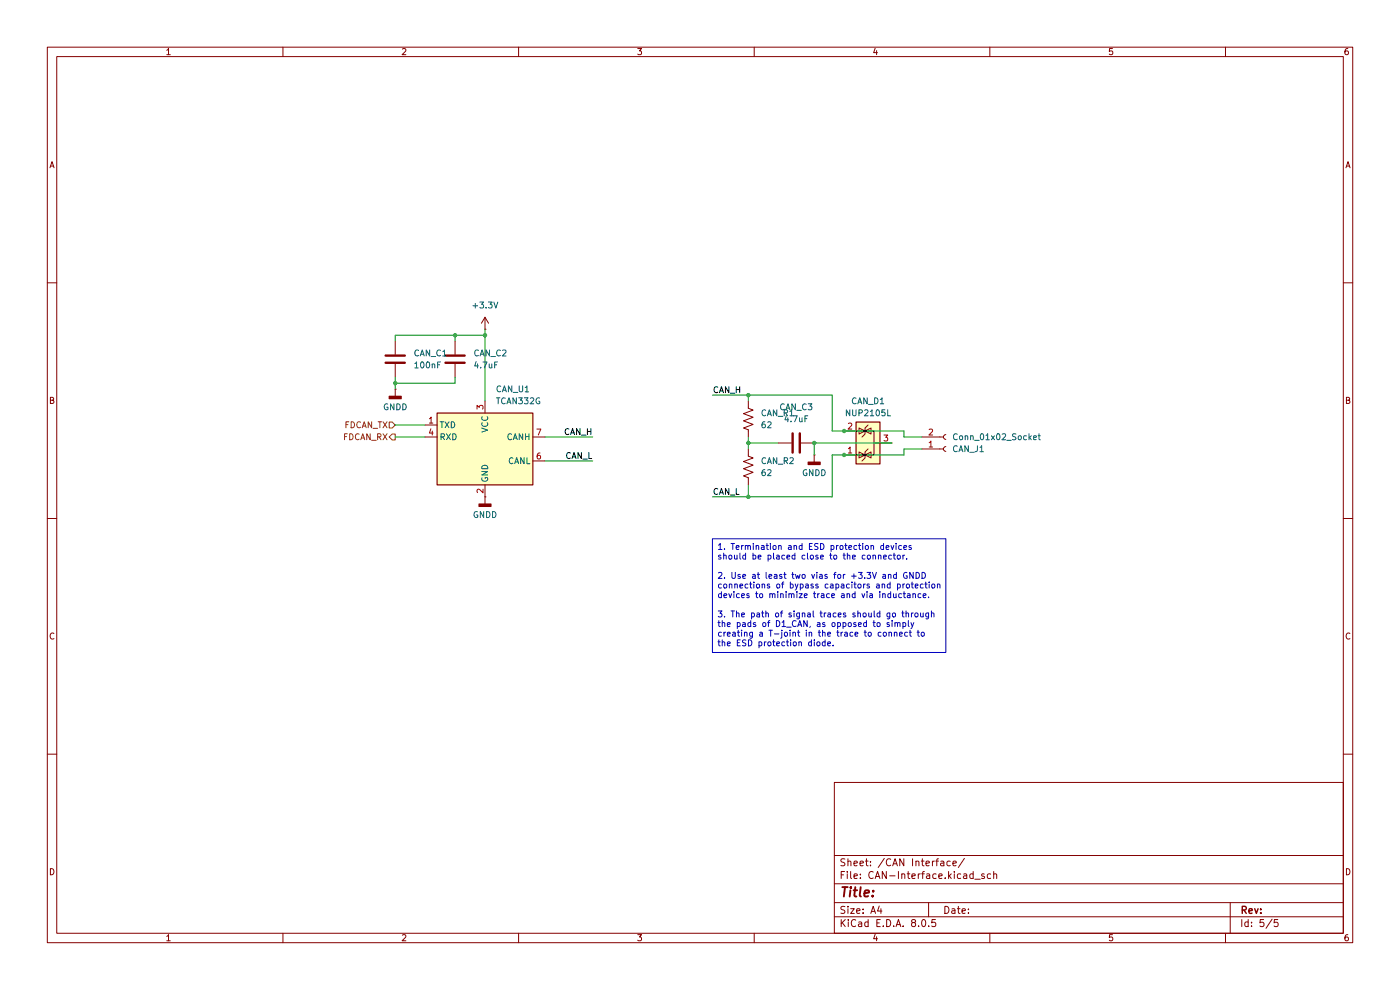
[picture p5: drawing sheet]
(kicad_sch
 (version 20231120)
 (generator "eeschema")
 (generator_version "8.0")
 (paper "A4")
 (lib_symbols
  (symbol "Connector:Conn_01x02_Socket"
   (pin_names
    (offset 1.016) hide) (exclude_from_sim no) (in_bom yes) (on_board yes)
   (property "Reference" "J" (at 0 2.54 0) (effects (font (size 1.27 1.27))))
   (property "Value" "Conn_01x02_Socket" (at 0 -5.08 0) (effects (font (size 1.27 1.27))))
   (property "Footprint" "" (at 0 0 0) (effects (font (size 1.27 1.27)) (hide yes)))
   (property "Datasheet" "~" (at 0 0 0) (effects (font (size 1.27 1.27)) (hide yes)))
   (property "Description" "Generic connector, single row, 01x02, script generated" (at 0 0 0) (effects (font (size 1.27 1.27)) (hide yes)))
   (property "ki_locked" "" (at 0 0 0) (effects (font (size 1.27 1.27))))
   (symbol "Conn_01x02_Socket_1_1"
    (arc (start 0 -2.032) (mid -0.5058 -2.54) (end 0 -3.048) (stroke (width 0.1524) (type default)) (fill (type none)))
    (polyline (pts (xy -1.27 -2.54) (xy -0.508 -2.54)) (stroke (width 0.1524) (type default)) (fill (type none)))
    (polyline (pts (xy -1.27 0) (xy -0.508 0)) (stroke (width 0.1524) (type default)) (fill (type none)))
    (arc (start 0 0.508) (mid -0.5058 0) (end 0 -0.508) (stroke (width 0.1524) (type default)) (fill (type none)))
    (pin passive line (at -5.08 0 0) (length 3.81) (name "Pin_1" (effects (font (size 1.27 1.27)))) (number "1" (effects (font (size 1.27 1.27)))))
    (pin passive line (at -5.08 -2.54 0) (length 3.81) (name "Pin_2" (effects (font (size 1.27 1.27)))) (number "2" (effects (font (size 1.27 1.27)))))))
  (symbol "Device:C"
   (pin_numbers hide)
   (pin_names
    (offset 0.254)) (exclude_from_sim no) (in_bom yes) (on_board yes)
   (property "Reference" "C" (at 0.635 2.54 0) (effects (font (size 1.27 1.27)) (justify left)))
   (property "Value" "C" (at 0.635 -2.54 0) (effects (font (size 1.27 1.27)) (justify left)))
   (property "Footprint" "" (at 0.9652 -3.81 0) (effects (font (size 1.27 1.27)) (hide yes)))
   (property "Datasheet" "~" (at 0 0 0) (effects (font (size 1.27 1.27)) (hide yes)))
   (property "Description" "Unpolarized capacitor" (at 0 0 0) (effects (font (size 1.27 1.27)) (hide yes)))
   (symbol "C_0_1"
    (polyline (pts (xy -2.032 -0.762) (xy 2.032 -0.762)) (stroke (width 0.508) (type default)) (fill (type none)))
    (polyline (pts (xy -2.032 0.762) (xy 2.032 0.762)) (stroke (width 0.508) (type default)) (fill (type none))))
   (symbol "C_1_1"
    (pin passive line (at 0 3.81 270) (length 2.794) (name "~" (effects (font (size 1.27 1.27)))) (number "1" (effects (font (size 1.27 1.27)))))
    (pin passive line (at 0 -3.81 90) (length 2.794) (name "~" (effects (font (size 1.27 1.27)))) (number "2" (effects (font (size 1.27 1.27)))))))
  (symbol "Device:R_US"
   (pin_numbers hide)
   (pin_names
    (offset 0)) (exclude_from_sim no) (in_bom yes) (on_board yes)
   (property "Reference" "R" (at 2.54 0 90) (effects (font (size 1.27 1.27))))
   (property "Value" "R_US" (at -2.54 0 90) (effects (font (size 1.27 1.27))))
   (property "Footprint" "" (at 1.016 -0.254 90) (effects (font (size 1.27 1.27)) (hide yes)))
   (property "Datasheet" "~" (at 0 0 0) (effects (font (size 1.27 1.27)) (hide yes)))
   (property "Description" "Resistor, US symbol" (at 0 0 0) (effects (font (size 1.27 1.27)) (hide yes)))
   (symbol "R_US_0_1"
    (polyline (pts (xy 0 -2.286) (xy 0 -2.54)) (stroke (width 0) (type default)) (fill (type none)))
    (polyline (pts (xy 0 2.286) (xy 0 2.54)) (stroke (width 0) (type default)) (fill (type none)))
    (polyline (pts (xy 0 -0.762) (xy 1.016 -1.143) (xy 0 -1.524) (xy -1.016 -1.905) (xy 0 -2.286)) (stroke (width 0) (type default)) (fill (type none)))
    (polyline (pts (xy 0 0.762) (xy 1.016 0.381) (xy 0 0) (xy -1.016 -0.381) (xy 0 -0.762)) (stroke (width 0) (type default)) (fill (type none)))
    (polyline (pts (xy 0 2.286) (xy 1.016 1.905) (xy 0 1.524) (xy -1.016 1.143) (xy 0 0.762)) (stroke (width 0) (type default)) (fill (type none))))
   (symbol "R_US_1_1"
    (pin passive line (at 0 3.81 270) (length 1.27) (name "~" (effects (font (size 1.27 1.27)))) (number "1" (effects (font (size 1.27 1.27)))))
    (pin passive line (at 0 -3.81 90) (length 1.27) (name "~" (effects (font (size 1.27 1.27)))) (number "2" (effects (font (size 1.27 1.27)))))))
  (symbol "Interface_CAN_LIN:TCAN332G" (exclude_from_sim no) (in_bom yes) (on_board yes)
   (property "Reference" "U" (at -10.16 8.89 0) (effects (font (size 1.27 1.27)) (justify left)))
   (property "Value" "TCAN332G" (at 2.54 8.89 0) (effects (font (size 1.27 1.27)) (justify left)))
   (property "Footprint" "" (at 0 -12.7 0) (effects (font (size 1.27 1.27)
    (italic yes)) (hide yes)))
   (property "Datasheet" "http://www.ti.com/lit/ds/symlink/tcan337.pdf" (at 0 0 0) (effects (font (size 1.27 1.27)) (hide yes)))
   (property "Description" "High-Speed CAN Transceiver with CAN FD, 5Mbps, 3.3V supply, SOT-23-8/SOIC-8" (at 0 0 0) (effects (font (size 1.27 1.27)) (hide yes)))
   (symbol "TCAN332G_0_1"
    (rectangle (start -10.16 7.62) (end 10.16 -7.62) (stroke (width 0.254) (type default)) (fill (type background))))
   (symbol "TCAN332G_1_1"
    (pin input line (at -12.7 5.08 0) (length 2.54) (name "TXD" (effects (font (size 1.27 1.27)))) (number "1" (effects (font (size 1.27 1.27)))))
    (pin power_in line (at 0 -10.16 90) (length 2.54) (name "GND" (effects (font (size 1.27 1.27)))) (number "2" (effects (font (size 1.27 1.27)))))
    (pin power_in line (at 0 10.16 270) (length 2.54) (name "VCC" (effects (font (size 1.27 1.27)))) (number "3" (effects (font (size 1.27 1.27)))))
    (pin tri_state line (at -12.7 2.54 0) (length 2.54) (name "RXD" (effects (font (size 1.27 1.27)))) (number "4" (effects (font (size 1.27 1.27)))))
    (pin no_connect line (at -10.16 -2.54 0) (length 2.54) hide (name "NC" (effects (font (size 1.27 1.27)))) (number "5" (effects (font (size 1.27 1.27)))))
    (pin bidirectional line (at 12.7 -2.54 180) (length 2.54) (name "CANL" (effects (font (size 1.27 1.27)))) (number "6" (effects (font (size 1.27 1.27)))))
    (pin bidirectional line (at 12.7 2.54 180) (length 2.54) (name "CANH" (effects (font (size 1.27 1.27)))) (number "7" (effects (font (size 1.27 1.27)))))
    (pin no_connect line (at -10.16 -5.08 0) (length 2.54) hide (name "NC" (effects (font (size 1.27 1.27)))) (number "8" (effects (font (size 1.27 1.27)))))))
  (symbol "Power_Protection:NUP2105L"
   (pin_names hide) (exclude_from_sim no) (in_bom yes) (on_board yes)
   (property "Reference" "D" (at 5.715 2.54 0) (effects (font (size 1.27 1.27)) (justify left)))
   (property "Value" "NUP2105L" (at 5.715 0.635 0) (effects (font (size 1.27 1.27)) (justify left)))
   (property "Footprint" "Package_TO_SOT_SMD:SOT-23" (at 5.715 -1.27 0) (effects (font (size 1.27 1.27)) (justify left) (hide yes)))
   (property "Datasheet" "https://www.onsemi.com/pub_link/Collateral/NUP2105L-D.PDF" (at 3.175 3.175 0) (effects (font (size 1.27 1.27)) (hide yes)))
   (property "Description" "Dual Line CAN Bus Protector, 24Vrwm" (at 0 0 0) (effects (font (size 1.27 1.27)) (hide yes)))
   (symbol "NUP2105L_0_0"
    (pin passive line (at 0 -5.08 90) (length 2.54) (name "A" (effects (font (size 1.27 1.27)))) (number "3" (effects (font (size 1.27 1.27))))))
   (symbol "NUP2105L_0_1"
    (rectangle (start -4.445 2.54) (end 4.445 -2.54) (stroke (width 0.254) (type default)) (fill (type background)))
    (polyline (pts (xy -2.54 2.54) (xy -2.54 0.635)) (stroke (width 0) (type default)) (fill (type none)))
    (polyline (pts (xy 0 -1.27) (xy 0 -2.54)) (stroke (width 0) (type default)) (fill (type none)))
    (polyline (pts (xy 2.54 2.54) (xy 2.54 0.635)) (stroke (width 0) (type default)) (fill (type none)))
    (polyline (pts (xy -3.81 1.27) (xy -3.175 0.635) (xy -1.905 0.635) (xy -1.27 0)) (stroke (width 0) (type default)) (fill (type none)))
    (polyline (pts (xy -2.54 0.635) (xy -2.54 -1.27) (xy 2.54 -1.27) (xy 2.54 0.635)) (stroke (width 0) (type default)) (fill (type none)))
    (polyline (pts (xy -2.54 0.635) (xy -1.905 -0.635) (xy -3.175 -0.635) (xy -2.54 0.635)) (stroke (width 0) (type default)) (fill (type none)))
    (polyline (pts (xy 2.54 0.635) (xy 1.905 -0.635) (xy 3.175 -0.635) (xy 2.54 0.635)) (stroke (width 0) (type default)) (fill (type none)))
    (polyline (pts (xy 2.54 0.635) (xy 3.175 1.905) (xy 1.905 1.905) (xy 2.54 0.635)) (stroke (width 0) (type default)) (fill (type none)))
    (polyline (pts (xy -2.54 0.635) (xy -3.175 1.905) (xy -1.905 1.905) (xy -2.54 0.635) (xy -2.54 1.27)) (stroke (width 0) (type default)) (fill (type none)))
    (polyline (pts (xy 1.27 1.27) (xy 1.905 0.635) (xy 2.54 0.635) (xy 3.175 0.635) (xy 3.81 0)) (stroke (width 0) (type default)) (fill (type none))))
   (symbol "NUP2105L_1_1"
    (pin passive line (at -2.54 5.08 270) (length 2.54) (name "K" (effects (font (size 1.27 1.27)))) (number "1" (effects (font (size 1.27 1.27)))))
    (pin passive line (at 2.54 5.08 270) (length 2.54) (name "K" (effects (font (size 1.27 1.27)))) (number "2" (effects (font (size 1.27 1.27)))))))
  (symbol "power:+3.3V"
   (power)
   (pin_numbers hide)
   (pin_names
    (offset 0) hide) (exclude_from_sim no) (in_bom yes) (on_board yes)
   (property "Reference" "#PWR" (at 0 -3.81 0) (effects (font (size 1.27 1.27)) (hide yes)))
   (property "Value" "+3.3V" (at 0 3.556 0) (effects (font (size 1.27 1.27))))
   (property "Footprint" "" (at 0 0 0) (effects (font (size 1.27 1.27)) (hide yes)))
   (property "Datasheet" "" (at 0 0 0) (effects (font (size 1.27 1.27)) (hide yes)))
   (property "Description" "Power symbol creates a global label with name \"+3.3V\"" (at 0 0 0) (effects (font (size 1.27 1.27)) (hide yes)))
   (symbol "+3.3V_0_1"
    (polyline (pts (xy -0.762 1.27) (xy 0 2.54)) (stroke (width 0) (type default)) (fill (type none)))
    (polyline (pts (xy 0 0) (xy 0 2.54)) (stroke (width 0) (type default)) (fill (type none)))
    (polyline (pts (xy 0 2.54) (xy 0.762 1.27)) (stroke (width 0) (type default)) (fill (type none))))
   (symbol "+3.3V_1_1"
    (pin power_in line (at 0 0 90) (length 0) (name "~" (effects (font (size 1.27 1.27)))) (number "1" (effects (font (size 1.27 1.27)))))))
  (symbol "power:GNDD"
   (power)
   (pin_numbers hide)
   (pin_names
    (offset 0) hide) (exclude_from_sim no) (in_bom yes) (on_board yes)
   (property "Reference" "#PWR" (at 0 -6.35 0) (effects (font (size 1.27 1.27)) (hide yes)))
   (property "Value" "GNDD" (at 0 -3.175 0) (effects (font (size 1.27 1.27))))
   (property "Footprint" "" (at 0 0 0) (effects (font (size 1.27 1.27)) (hide yes)))
   (property "Datasheet" "" (at 0 0 0) (effects (font (size 1.27 1.27)) (hide yes)))
   (property "Description" "Power symbol creates a global label with name \"GNDD\" , digital ground" (at 0 0 0) (effects (font (size 1.27 1.27)) (hide yes)))
   (symbol "GNDD_0_1"
    (rectangle (start -1.27 -1.524) (end 1.27 -2.032) (stroke (width 0.254) (type default)) (fill (type outline)))
    (polyline (pts (xy 0 0) (xy 0 -1.524)) (stroke (width 0) (type default)) (fill (type none))))
   (symbol "GNDD_1_1"
    (pin power_in line (at 0 0 270) (length 0) (name "~" (effects (font (size 1.27 1.27)))) (number "1" (effects (font (size 1.27 1.27))))))))
 (junction
  (at 179.07 91.44)
  (diameter 0)
  (color 0 0 0 0))
 (junction
  (at 158.75 105.41)
  (diameter 0)
  (color 0 0 0 0))
 (junction
  (at 179.07 96.52)
  (diameter 0)
  (color 0 0 0 0))
 (junction
  (at 83.82 81.28)
  (diameter 0)
  (color 0 0 0 0))
 (junction
  (at 158.75 83.82)
  (diameter 0)
  (color 0 0 0 0))
 (junction
  (at 158.75 93.98)
  (diameter 0)
  (color 0 0 0 0))
 (junction
  (at 96.52 71.12)
  (diameter 0)
  (color 0 0 0 0))
 (junction
  (at 102.87 71.12)
  (diameter 0)
  (color 0 0 0 0))
 (junction
  (at 172.72 93.98)
  (diameter 0)
  (color 0 0 0 0))
 (wire
  (pts (xy 176.53 96.52) (xy 176.53 105.41))
  (stroke (width 0) (type default)))
 (wire
  (pts (xy 158.75 83.82) (xy 176.53 83.82))
  (stroke (width 0) (type default)))
 (wire
  (pts (xy 125.73 97.79) (xy 115.57 97.79))
  (stroke (width 0) (type default)))
 (wire
  (pts (xy 96.52 71.12) (xy 102.87 71.12))
  (stroke (width 0) (type default)))
 (wire
  (pts (xy 158.75 83.82) (xy 158.75 85.09))
  (stroke (width 0) (type default)))
 (wire
  (pts (xy 83.82 90.17) (xy 90.17 90.17))
  (stroke (width 0) (type default)))
 (wire
  (pts (xy 179.07 96.52) (xy 176.53 96.52))
  (stroke (width 0) (type default)))
 (wire
  (pts (xy 179.07 96.52) (xy 191.77 96.52))
  (stroke (width 0) (type default)))
 (wire
  (pts (xy 96.52 71.12) (xy 96.52 72.39))
  (stroke (width 0) (type default)))
 (wire
  (pts (xy 172.72 93.98) (xy 172.72 96.52))
  (stroke (width 0) (type default)))
 (wire
  (pts (xy 151.13 83.82) (xy 158.75 83.82))
  (stroke (width 0) (type default)))
 (wire
  (pts (xy 172.72 93.98) (xy 189.23 93.98))
  (stroke (width 0) (type default)))
 (wire
  (pts (xy 191.77 92.71) (xy 191.77 91.44))
  (stroke (width 0) (type default)))
 (wire
  (pts (xy 158.75 105.41) (xy 158.75 102.87))
  (stroke (width 0) (type default)))
 (wire
  (pts (xy 125.73 92.71) (xy 115.57 92.71))
  (stroke (width 0) (type default)))
 (wire
  (pts (xy 83.82 92.71) (xy 90.17 92.71))
  (stroke (width 0) (type default)))
 (wire
  (pts (xy 96.52 81.28) (xy 96.52 80.01))
  (stroke (width 0) (type default)))
 (wire
  (pts (xy 158.75 95.25) (xy 158.75 93.98))
  (stroke (width 0) (type default)))
 (wire
  (pts (xy 195.58 92.71) (xy 191.77 92.71))
  (stroke (width 0) (type default)))
 (wire
  (pts (xy 102.87 71.12) (xy 102.87 85.09))
  (stroke (width 0) (type default)))
 (wire
  (pts (xy 179.07 91.44) (xy 176.53 91.44))
  (stroke (width 0) (type default)))
 (wire
  (pts (xy 83.82 82.55) (xy 83.82 81.28))
  (stroke (width 0) (type default)))
 (wire
  (pts (xy 158.75 105.41) (xy 176.53 105.41))
  (stroke (width 0) (type default)))
 (wire
  (pts (xy 191.77 95.25) (xy 195.58 95.25))
  (stroke (width 0) (type default)))
 (wire
  (pts (xy 179.07 91.44) (xy 191.77 91.44))
  (stroke (width 0) (type default)))
 (wire
  (pts (xy 83.82 81.28) (xy 83.82 80.01))
  (stroke (width 0) (type default)))
 (wire
  (pts (xy 176.53 91.44) (xy 176.53 83.82))
  (stroke (width 0) (type default)))
 (wire
  (pts (xy 83.82 71.12) (xy 96.52 71.12))
  (stroke (width 0) (type default)))
 (wire
  (pts (xy 158.75 93.98) (xy 165.1 93.98))
  (stroke (width 0) (type default)))
 (wire
  (pts (xy 83.82 81.28) (xy 96.52 81.28))
  (stroke (width 0) (type default)))
 (wire
  (pts (xy 191.77 96.52) (xy 191.77 95.25))
  (stroke (width 0) (type default)))
 (wire
  (pts (xy 151.13 105.41) (xy 158.75 105.41))
  (stroke (width 0) (type default)))
 (wire
  (pts (xy 158.75 93.98) (xy 158.75 92.71))
  (stroke (width 0) (type default)))
 (wire
  (pts (xy 102.87 69.85) (xy 102.87 71.12))
  (stroke (width 0) (type default)))
 (wire
  (pts (xy 83.82 71.12) (xy 83.82 72.39))
  (stroke (width 0) (type default)))
 (text_box "1. Termination and ESD protection devices should be placed close to the connector. \n\n2. Use at least two vias for +3.3V and GNDD connections of bypass capacitors and protection devices to minimize trace and via inductance.\n\n3. The path of signal traces should go through the pads of D1_CAN, as opposed to simply creating a T-joint in the trace to connect to the ESD protection diode."
  (exclude_from_sim no)
  (at 151.13 114.3 0)
  (size 49.53 24.13)
  (stroke (width 0) (type default))
  (fill (type none))
  (effects (font (size 1.27 1.27)) (justify left top)))
 (label "CAN_H"
  (at 125.73 92.71 180)
  (fields_autoplaced yes)
  (effects (font (size 1.27 1.27)) (justify right bottom)))
 (label "CAN_L"
  (at 125.73 97.79 180)
  (fields_autoplaced yes)
  (effects (font (size 1.27 1.27)) (justify right bottom)))
 (label "CAN_L"
  (at 151.13 105.41 0)
  (fields_autoplaced yes)
  (effects (font (size 1.27 1.27)) (justify left bottom)))
 (label "CAN_H"
  (at 151.13 83.82 0)
  (fields_autoplaced yes)
  (effects (font (size 1.27 1.27)) (justify left bottom)))
 (hierarchical_label "FDCAN_TX"
  (shape input)
  (at 83.82 90.17 180)
  (fields_autoplaced yes)
  (effects (font (size 1.27 1.27)) (justify right)))
 (hierarchical_label "FDCAN_RX"
  (shape output)
  (at 83.82 92.71 180)
  (fields_autoplaced yes)
  (effects (font (size 1.27 1.27)) (justify right)))
 (symbol
  (lib_id "Power_Protection:NUP2105L")
  (at 184.15 93.98 90)
  (unit 1)
  (exclude_from_sim no)
  (in_bom yes)
  (on_board yes)
  (dnp no)
  (fields_autoplaced yes)
  (property "Reference" "CAN_D1" (at 184.15 85.09 90) (effects (font (size 1.27 1.27))))
  (property "Value" "NUP2105L" (at 184.15 87.63 90) (effects (font (size 1.27 1.27))))
  (property "Footprint" "Package_TO_SOT_SMD:SOT-23" (at 185.42 88.265 0) (effects (font (size 1.27 1.27)) (justify left) (hide yes)))
  (property "Datasheet" "https://www.onsemi.com/pub_link/Collateral/NUP2105L-D.PDF" (at 180.975 90.805 0) (effects (font (size 1.27 1.27)) (hide yes)))
  (property "Description" "Dual Line CAN Bus Protector, 24Vrwm" (at 184.15 93.98 0) (effects (font (size 1.27 1.27)) (hide yes)))
  (pin "2")
  (pin "1")
  (pin "3")
  (instances (project "Main-Module" (path "" (reference "CAN_D1") (unit 1))) (project "Main-Module" (path "" (reference "CAN_D1") (unit 1)))))
 (symbol
  (lib_id "power:GNDD")
  (at 172.72 96.52 0)
  (unit 1)
  (exclude_from_sim no)
  (in_bom yes)
  (on_board yes)
  (dnp no)
  (fields_autoplaced yes)
  (property "Reference" "#PWR054" (at 172.72 102.87 0) (effects (font (size 1.27 1.27)) (hide yes)))
  (property "Value" "GNDD" (at 172.72 100.33 0) (effects (font (size 1.27 1.27))))
  (property "Footprint" "" (at 172.72 96.52 0) (effects (font (size 1.27 1.27)) (hide yes)))
  (property "Datasheet" "" (at 172.72 96.52 0) (effects (font (size 1.27 1.27)) (hide yes)))
  (property "Description" "Power symbol creates a global label with name \"GNDD\" , digital ground" (at 172.72 96.52 0) (effects (font (size 1.27 1.27)) (hide yes)))
  (pin "1")
  (instances (project "Main-Module" (path "" (reference "#PWR054") (unit 1))) (project "Main-Module" (path "" (reference "#PWR054") (unit 1)))))
 (symbol
  (lib_id "Device:R_US")
  (at 158.75 99.06 0)
  (unit 1)
  (exclude_from_sim no)
  (in_bom yes)
  (on_board yes)
  (dnp no)
  (fields_autoplaced yes)
  (property "Reference" "CAN_R2" (at 161.29 97.7899 0) (effects (font (size 1.27 1.27)) (justify left)))
  (property "Value" "62" (at 161.29 100.3299 0) (effects (font (size 1.27 1.27)) (justify left)))
  (property "Footprint" "Resistor_SMD:R_0805_2012Metric_Pad1.20x1.40mm_HandSolder" (at 159.766 99.314 90) (effects (font (size 1.27 1.27)) (hide yes)))
  (property "Datasheet" "~" (at 158.75 99.06 0) (effects (font (size 1.27 1.27)) (hide yes)))
  (property "Description" "Resistor, US symbol" (at 158.75 99.06 0) (effects (font (size 1.27 1.27)) (hide yes)))
  (pin "2")
  (pin "1")
  (instances (project "Main-Module" (path "" (reference "CAN_R2") (unit 1))) (project "Main-Module" (path "" (reference "CAN_R2") (unit 1)))))
 (symbol
  (lib_id "Device:C")
  (at 96.52 76.2 0)
  (unit 1)
  (exclude_from_sim no)
  (in_bom yes)
  (on_board yes)
  (dnp no)
  (fields_autoplaced yes)
  (property "Reference" "CAN_C2" (at 100.33 74.9299 0) (effects (font (size 1.27 1.27)) (justify left)))
  (property "Value" "4.7uF" (at 100.33 77.4699 0) (effects (font (size 1.27 1.27)) (justify left)))
  (property "Footprint" "Capacitor_SMD:C_0603_1608Metric_Pad1.08x0.95mm_HandSolder" (at 97.4852 80.01 0) (effects (font (size 1.27 1.27)) (hide yes)))
  (property "Datasheet" "~" (at 96.52 76.2 0) (effects (font (size 1.27 1.27)) (hide yes)))
  (property "Description" "Unpolarized capacitor" (at 96.52 76.2 0) (effects (font (size 1.27 1.27)) (hide yes)))
  (pin "2")
  (pin "1")
  (instances (project "Main-Module" (path "" (reference "CAN_C2") (unit 1))) (project "Main-Module" (path "" (reference "CAN_C2") (unit 1)))))
 (symbol
  (lib_id "power:GNDD")
  (at 83.82 82.55 0)
  (unit 1)
  (exclude_from_sim no)
  (in_bom yes)
  (on_board yes)
  (dnp no)
  (fields_autoplaced yes)
  (property "Reference" "#PWR051" (at 83.82 88.9 0) (effects (font (size 1.27 1.27)) (hide yes)))
  (property "Value" "GNDD" (at 83.82 86.36 0) (effects (font (size 1.27 1.27))))
  (property "Footprint" "" (at 83.82 82.55 0) (effects (font (size 1.27 1.27)) (hide yes)))
  (property "Datasheet" "" (at 83.82 82.55 0) (effects (font (size 1.27 1.27)) (hide yes)))
  (property "Description" "Power symbol creates a global label with name \"GNDD\" , digital ground" (at 83.82 82.55 0) (effects (font (size 1.27 1.27)) (hide yes)))
  (pin "1")
  (instances (project "Main-Module" (path "" (reference "#PWR051") (unit 1))) (project "Main-Module" (path "" (reference "#PWR051") (unit 1)))))
 (symbol
  (lib_id "Device:C")
  (at 168.91 93.98 90)
  (unit 1)
  (exclude_from_sim no)
  (in_bom yes)
  (on_board yes)
  (dnp no)
  (fields_autoplaced yes)
  (property "Reference" "CAN_C3" (at 168.91 86.36 90) (effects (font (size 1.27 1.27))))
  (property "Value" "4.7uF" (at 168.91 88.9 90) (effects (font (size 1.27 1.27))))
  (property "Footprint" "Capacitor_SMD:C_0603_1608Metric_Pad1.08x0.95mm_HandSolder" (at 172.72 93.0148 0) (effects (font (size 1.27 1.27)) (hide yes)))
  (property "Datasheet" "~" (at 168.91 93.98 0) (effects (font (size 1.27 1.27)) (hide yes)))
  (property "Description" "Unpolarized capacitor" (at 168.91 93.98 0) (effects (font (size 1.27 1.27)) (hide yes)))
  (pin "1")
  (pin "2")
  (instances (project "Main-Module" (path "" (reference "CAN_C3") (unit 1))) (project "Main-Module" (path "" (reference "CAN_C3") (unit 1)))))
 (symbol
  (lib_id "Connector:Conn_01x02_Socket")
  (at 200.66 95.25 0)
  (mirror x)
  (unit 1)
  (exclude_from_sim no)
  (in_bom yes)
  (on_board yes)
  (dnp no)
  (property "Reference" "CAN_J1" (at 201.93 95.2501 0) (effects (font (size 1.27 1.27)) (justify left)))
  (property "Value" "Conn_01x02_Socket" (at 201.93 92.7101 0) (effects (font (size 1.27 1.27)) (justify left)))
  (property "Footprint" "Connector_Phoenix_MSTB:PhoenixContact_MSTB_2,5_2-GF-5,08_1x02_P5.08mm_Horizontal_ThreadedFlange_MountHole" (at 200.66 95.25 0) (effects (font (size 1.27 1.27)) (hide yes)))
  (property "Datasheet" "~" (at 200.66 95.25 0) (effects (font (size 1.27 1.27)) (hide yes)))
  (property "Description" "Generic connector, single row, 01x02, script generated" (at 200.66 95.25 0) (effects (font (size 1.27 1.27)) (hide yes)))
  (pin "2")
  (pin "1")
  (instances (project "Main-Module" (path "" (reference "CAN_J1") (unit 1))) (project "Main-Module" (path "" (reference "CAN_J1") (unit 1)))))
 (symbol
  (lib_id "power:+3.3V")
  (at 102.87 69.85 0)
  (unit 1)
  (exclude_from_sim no)
  (in_bom yes)
  (on_board yes)
  (dnp no)
  (fields_autoplaced yes)
  (property "Reference" "#PWR052" (at 102.87 73.66 0) (effects (font (size 1.27 1.27)) (hide yes)))
  (property "Value" "+3.3V" (at 102.87 64.77 0) (effects (font (size 1.27 1.27))))
  (property "Footprint" "" (at 102.87 69.85 0) (effects (font (size 1.27 1.27)) (hide yes)))
  (property "Datasheet" "" (at 102.87 69.85 0) (effects (font (size 1.27 1.27)) (hide yes)))
  (property "Description" "Power symbol creates a global label with name \"+3.3V\"" (at 102.87 69.85 0) (effects (font (size 1.27 1.27)) (hide yes)))
  (pin "1")
  (instances (project "Main-Module" (path "" (reference "#PWR052") (unit 1))) (project "Main-Module" (path "" (reference "#PWR052") (unit 1)))))
 (symbol
  (lib_id "Interface_CAN_LIN:TCAN332G")
  (at 102.87 95.25 0)
  (unit 1)
  (exclude_from_sim no)
  (in_bom yes)
  (on_board yes)
  (dnp no)
  (fields_autoplaced yes)
  (property "Reference" "CAN_U1" (at 105.0641 82.55 0) (effects (font (size 1.27 1.27)) (justify left)))
  (property "Value" "TCAN332G" (at 105.0641 85.09 0) (effects (font (size 1.27 1.27)) (justify left)))
  (property "Footprint" "Package_SO:SOIC-8_3.9x4.9mm_P1.27mm" (at 102.87 107.95 0) (effects (font (size 1.27 1.27)
    (italic yes)) (hide yes)))
  (property "Datasheet" "http://www.ti.com/lit/ds/symlink/tcan337.pdf" (at 102.87 95.25 0) (effects (font (size 1.27 1.27)) (hide yes)))
  (property "Description" "High-Speed CAN Transceiver with CAN FD, 5Mbps, 3.3V supply, SOT-23-8/SOIC-8" (at 102.87 95.25 0) (effects (font (size 1.27 1.27)) (hide yes)))
  (pin "1")
  (pin "3")
  (pin "6")
  (pin "7")
  (pin "8")
  (pin "4")
  (pin "5")
  (pin "2")
  (instances (project "Main-Module" (path "" (reference "CAN_U1") (unit 1))) (project "Main-Module" (path "" (reference "CAN_U1") (unit 1)))))
 (symbol
  (lib_id "Device:C")
  (at 83.82 76.2 0)
  (unit 1)
  (exclude_from_sim no)
  (in_bom yes)
  (on_board yes)
  (dnp no)
  (fields_autoplaced yes)
  (property "Reference" "CAN_C1" (at 87.63 74.9299 0) (effects (font (size 1.27 1.27)) (justify left)))
  (property "Value" "100nF" (at 87.63 77.4699 0) (effects (font (size 1.27 1.27)) (justify left)))
  (property "Footprint" "Capacitor_SMD:C_0603_1608Metric_Pad1.08x0.95mm_HandSolder" (at 84.7852 80.01 0) (effects (font (size 1.27 1.27)) (hide yes)))
  (property "Datasheet" "~" (at 83.82 76.2 0) (effects (font (size 1.27 1.27)) (hide yes)))
  (property "Description" "Unpolarized capacitor" (at 83.82 76.2 0) (effects (font (size 1.27 1.27)) (hide yes)))
  (pin "2")
  (pin "1")
  (instances (project "Main-Module" (path "" (reference "CAN_C1") (unit 1))) (project "Main-Module" (path "" (reference "CAN_C1") (unit 1)))))
 (symbol
  (lib_id "power:GNDD")
  (at 102.87 105.41 0)
  (unit 1)
  (exclude_from_sim no)
  (in_bom yes)
  (on_board yes)
  (dnp no)
  (fields_autoplaced yes)
  (property "Reference" "#PWR053" (at 102.87 111.76 0) (effects (font (size 1.27 1.27)) (hide yes)))
  (property "Value" "GNDD" (at 102.87 109.22 0) (effects (font (size 1.27 1.27))))
  (property "Footprint" "" (at 102.87 105.41 0) (effects (font (size 1.27 1.27)) (hide yes)))
  (property "Datasheet" "" (at 102.87 105.41 0) (effects (font (size 1.27 1.27)) (hide yes)))
  (property "Description" "Power symbol creates a global label with name \"GNDD\" , digital ground" (at 102.87 105.41 0) (effects (font (size 1.27 1.27)) (hide yes)))
  (pin "1")
  (instances (project "Main-Module" (path "" (reference "#PWR053") (unit 1))) (project "Main-Module" (path "" (reference "#PWR053") (unit 1)))))
 (symbol
  (lib_id "Device:R_US")
  (at 158.75 88.9 0)
  (unit 1)
  (exclude_from_sim no)
  (in_bom yes)
  (on_board yes)
  (dnp no)
  (fields_autoplaced yes)
  (property "Reference" "CAN_R1" (at 161.29 87.6299 0) (effects (font (size 1.27 1.27)) (justify left)))
  (property "Value" "62" (at 161.29 90.1699 0) (effects (font (size 1.27 1.27)) (justify left)))
  (property "Footprint" "Resistor_SMD:R_0805_2012Metric_Pad1.20x1.40mm_HandSolder" (at 159.766 89.154 90) (effects (font (size 1.27 1.27)) (hide yes)))
  (property "Datasheet" "~" (at 158.75 88.9 0) (effects (font (size 1.27 1.27)) (hide yes)))
  (property "Description" "Resistor, US symbol" (at 158.75 88.9 0) (effects (font (size 1.27 1.27)) (hide yes)))
  (pin "2")
  (pin "1")
  (instances (project "Main-Module" (path "" (reference "CAN_R1") (unit 1))) (project "Main-Module" (path "" (reference "CAN_R1") (unit 1))))))
